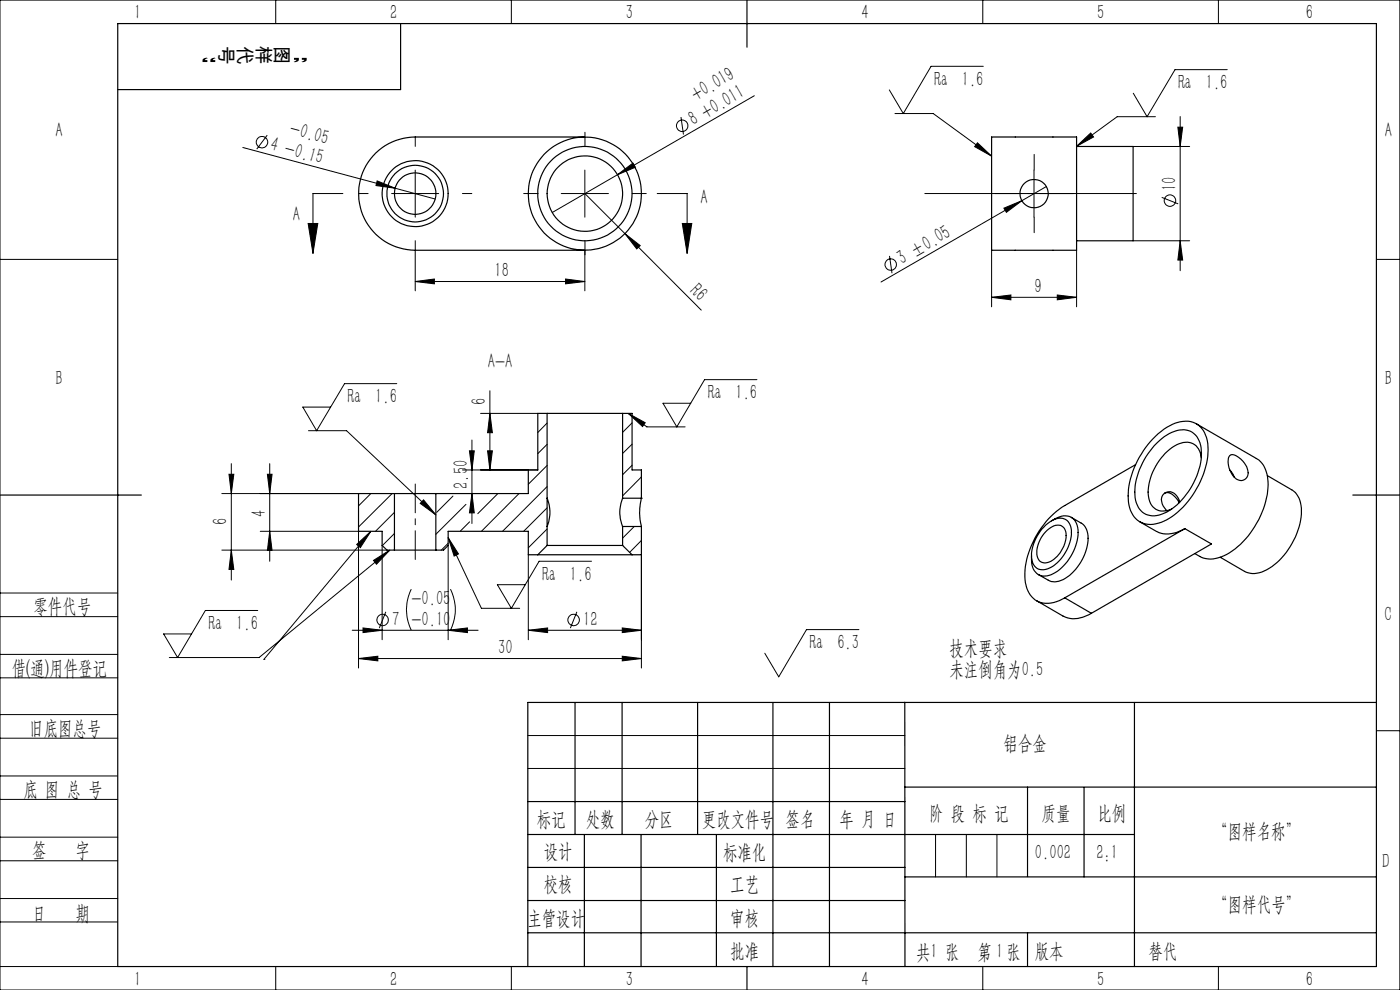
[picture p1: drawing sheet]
<svg xmlns="http://www.w3.org/2000/svg" width="297mm" height="210mm" viewBox="0 0 297 210" stroke-linecap="round" stroke-linejoin="round" font-family="sans-serif">
<g fill="none" stroke="#000" stroke-width=".21">
<path d="M0 0h297v210h-297zM58.5 0v5M108.5 0v5M208.5 0v5M208.6 14.1h-11.1l-5.9 10-2.9-5M258.5 0v5M260.3 14.8h-11l-6 10-2.9-5M51.5 31.3l32.3 8.6M56.7 28.7l-2.2 2.9M80 38.4l3.8 1.5-4-.5zM83.8 39.9l8.5 2.3M88.1 36.1v10"/>
<path d="M124.1 36.1v10M131 37.1l3.3-2.5 .5 .9zM131 37.1l-13.8 8M144.5 24.8l.5 3.7M160 20.3l-29 16.8M189.9 24.1h8.1l12.4 9M207.4 30.3l3 2.8-3.6-2zM219.4 36.1v10M222 39.6l-5.2 3M228.4 31l3-2.8 .6 .9zM240.4 31.1h12M245.1 24.8h-8.1l-8.6 6.2"/>
<path d="M249.9 27h1l-.5 4.1zM250.4 24.7v32.7M0 55h25M65.4 47.4h2l-1 6.4zM72.7 41.1h-6.3v12.7M83.1 41.1h10M88.1 59.7l4-.5v1zM88.1 53.1v8.6M88.1 59.7h36M119.1 41.1h10M120 59.2l4.1 .5-4.1 .5zM124.1 41.1l8.5 8.5"/>
<path d="M124.1 53.1v8.6M132.6 49.6l3.2 2.5-.7 .7zM132.6 49.6l16.2 16.2M139.4 41.1h6.4v12.7M144.7 47.4h2.1l-1 6.4zM188.7 54.3l.5 3.7M210.4 53.1v12M213 44.2l3.8-1.6-3.3 2.4zM214.4 41.1h10M216.8 42.6l-29.9 17.2M228.4 53.1v12M240.4 51.1h12"/>
<path d="M246.5 41.9l3.4 1.3M250.4 51.1l.5 4.1h-1zM292 55h5M210.4 63.1l4.1-.5v1zM210.4 63.1h18M224.3 62.6l4.1 .5-4.1 .5zM49.1 98.3v24.7M57.2 98.3v20.8M65.4 91.4h8.1l19 17.8M84.2 81.4h-11.1l-5.9 10-3-5h5.9M98.1 99.7h16M99.6 95.6h1l-.5 4.1z"/>
<path d="M100.1 93.3v17.7M102 87.7h12.1M103.4 95.6h1.1l-.6 4.1zM103.9 87.7l.6 4.1h-1.1zM103.9 82.9v16.8M116.1 89.7l-2 2M116.1 94.3l-2 1.9M116.1 98.7l-4 4M133.3 87.7l3.6 2-.6 .8zM133.3 87.7l3.9 2.8h8.1M134.1 89.7l-2 2M134.1 94.2l-2 2"/>
<path d="M134.1 98.7l-2 2M160.6 80.5h-11.1l-5.9 10-2.9-5h5.8M47.1 104.7h29M47.1 116.7h35M48.6 100.6h1l-.5 4.1zM49.1 116.7l.5 4.1h-1zM55.2 112.7h20.9v29M56.7 100.6h1l-.5 4.1zM57.2 112.7l.5 4.1h-1zM75.7 115.5l3-2.8-2.3 3.5zM78.7 112.7l-22.7 27.2M78.7 104.7l-2.6 2.6"/>
<path d="M79.2 118.9l3.5-2.2-2.8 3zM82.7 116.7l-27.7 22.8h-19.1M83.2 104.7l-7.1 7.1M83.7 113.2l-2.6 2.5v20M83.7 108.7l-4 4M89.9 106l2.6 3.2-3.4-2.4zM95.1 114l7 15h8.1M95.1 114l2.2 3.5-1 .5zM95.1 115.7v20M95.1 115.2l-1.5 1.5M96.1 105.2l-3.5 3.5M98.8 107l-6.3 6.3"/>
<path d="M99.6 110.7l-2 2M100.1 104.7l.5 4.1h-1zM105.6 104.7l-4.2 4.3M110.1 104.7l-8 8M112.1 117.7v18M116.1 103.2l-9.5 9.5M116.1 107.7l-5 5M116.1 112.2l-4 4M125.5 119.1h-11.1l-5.9 9.9-3-5h5.9M134.5 111.7l-2.4 2.5M136.1 117.7v24M136.1 105.7h.1"/>
<path d="M136.1 114.6l-2.5 2.6M136.1 101.2l-4 4M0 138.8h25M0 125.8h25M0 130.8h25M54.7 129.5h-11.1l-5.9 10-3-5h5.9M56 139.9h.1M74.7 133.7h26.7M76.1 139.7l4.1-.5v1zM76.1 139.7h60M77 133.2l4.1 .5-4.1 .5zM81.8 129.8l-1.3 3.4"/>
<path d="M87.2 125a9.8 9.8 0 0 0 0 8.7M95.1 133.7l4.1-.5v1zM95.6 125a9.8 9.8 0 0 1 0 8.7M112.1 133.7l4.1-.5v1zM112.1 133.7h24M122.4 129.8l-1.4 3.4M132 133.2l4.1 .5-4.1 .5zM132 139.2l4.1 .5-4.1 .5zM182.2 133.6h-11.1l-5.9 10-3-5M0 143.8h25M0 156.6h25M0 151.6h25"/>
<path d="M112 156h80M292 155h5M0 169.6h25M0 164.6h25M0 177.6h25M112 163h80M198.5 177v9M205 177v9M211.5 177v9M0 182.6h25M0 190.6h25M0 195.6h25"/>
<path d="M0 205h25M58.5 205v5M108.5 205v5M208.5 205v5M258.5 205v5"/>
<circle cx="55.6" cy="30.2" r="1.21"/>
<circle cx="144.7" cy="26.7" r="1.21"/>
<circle cx="189" cy="56.1" r="1.2"/>
<circle cx="248.2" cy="42.5" r="1.21"/>
<circle cx="81.2" cy="131.5" r="1.21"/>
<circle cx="121.7" cy="131.5" r="1.22"/>
</g>
<path d="M88.1 31.1v-2M124.1 31.1v-3M219.4 36.1v-3.3M78.1 41.1h-2M88.1 51.1v2M98.1 41.1h2M114.1 41.1h-3M124.1 51.1v3M134.1 41.1h3M214.4 41.1h-3.3M219.4 46.1v3.3M224.4 41.1h3.3" fill="none" stroke="#000" stroke-width=".21" stroke-dasharray="30.5 1.3 1.3 1.3"/>
<path d="M196.2 41.1h44.9" fill="none" stroke="#000" stroke-width=".21" stroke-dasharray="30.5 1.3 1.3 1.3" stroke-dashoffset="9.9"/>
<path d="M88.1 102.7v16" fill="none" stroke="#000" stroke-width=".21" stroke-dasharray="30.5 1.3 1.3 1.3" stroke-dashoffset="24.4"/>
<g fill="none" stroke="#000" stroke-width=".25">
<path d="M25 5h267v200h-267zM85 5v14h-60M158.5 0v10M124.1 29.1h-36a12 12 0 0 0-12 12 12 12 0 0 0 12 12h36M210.4 29.1h18v24h-18zM228.4 31.1h12v20h-12M116.1 87.7h16M116.1 87.7v28M116.1 87.7h-2v12h-2v5h-19.6M132.1 87.7v18M132.1 87.7h2v12h2v6M240.9 98.6l-15 8.6a18.3 18.3 0 0 0-8.4 15.7 5 5 0 0 0 3.9 5 7 7 0 0 0 4.5-1.1"/>
<path d="M244.9 94.5a8.3 8.3 0 0 1 6.7-3.3 4.1 4.1 0 0 1 3.2 4.4 15.1 15.1 0 0 1-7.8 13.3 4 4 0 0 1-6.2-3.3 15 15 0 0 1 4.1-11.1zM245.2 92.5a9.1 9.1 0 0 1 7.4-3.1 5.1 5.1 0 0 1 3.7 5.3 18.5 18.5 0 0 1-8.2 15.2 5.9 5.9 0 0 1-6.8 .4 6.5 6.5 0 0 1-1.9-5.8 19.1 19.1 0 0 1 5.8-12zM253.8 89.9l12.7 7.4a6 6 0 0 1 2.5 5.5 18.9 18.9 0 0 1-8.8 14.8 5.9 5.9 0 0 1-6.7-.2M254.8 97.1a3.2 3.2 0 0 0-4.7-3 11.9 11.9 0 0 0-6.4 11.3 3.2 3.2 0 0 0 4.9 2.6M260.9 96.7l.2-.2a3 3 0 0 1 2.8 1.7 2.68 2.68 0 0 1 .4 3.3 1.77 1.77 0 0 1-2.6-.5 4.7 4.7 0 0 1-1-4.1zM260.9 99.7l.7 1 .2 .5M0 105h30M83.7 116.7h8.8M83.7 104.7h8.8M83.7 104.7h-7.6v8h5v3l1 1h1.6M83.7 104.7v12M92.5 116.7h1.6l1-1v-3h17v5h2"/>
<path d="M92.5 104.7v12M114.1 117.7h20M116.1 105.7a7.7 7.7 0 0 1 0 6M116.1 115.7h16M116.1 115.7l-2 2M132.1 105.7a7.8 7.8 0 0 0 0 6M132.1 111.7v4M132.1 111.7h4M132.1 105.7h4M132.1 115.7l2 2M136.1 105.7a12.7 12.7 0 0 0 0 6M136.1 111.7v6h-2"/>
<path d="M221.8 111.4a3.8 3.8 0 0 1 4.3-1.2 4 4 0 0 1 .9 4.8 8 8 0 0 1-5.6 5.9 2.5 2.5 0 0 1-2.6-3 9.5 9.5 0 0 1 3-6.5zM221.8 112.8a3.1 3.1 0 0 1 3.4-1.3 2.78 2.78 0 0 1 .8 3.4 5.9 5.9 0 0 1-4.2 4.5 1.83 1.83 0 0 1-1.8-2.2 6.7 6.7 0 0 1 1.8-4.4zM223.1 110.5a3.9 3.9 0 0 1 4.4-.6 4.9 4.9 0 0 1 .9 5.3 10.1 10.1 0 0 1-5.9 6.9 2.75 2.75 0 0 1-3.6-2.7l-.1-1.5M227.3 109.7l2.1 1.3a3.9 3.9 0 0 1 1.4 4.2 10.4 10.4 0 0 1-6.2 8.1l-1.6 .1-2.7-1.5M241.8 110.7l3.6 2a6.1 6.1 0 0 0 6-.6M247 104.6a2.28 2.28 0 0 1 2.7 1.2l.5 .8M250.3 106.5a2.66 2.66 0 0 0-2.4-2.2 1.74 1.74 0 0 0-1.3 2.6l.9 1.4M251.4 112.1l5.6 3.3-25.5 14.7M251.4 112.1l-25.5 14.7M268.9 100.9l5.1 3a4.9 4.9 0 0 1 2.1 4.6 15.3 15.3 0 0 1-7.9 12.6 4.6 4.6 0 0 1-4.2 .1l-5.1-3M287 105h10M219.9 127.4l5.6 3.3a6.1 6.1 0 0 0 6-.6"/>
<path d="M225.9 126.8l5.6 3.3M122 149v28M132 149v28M148 149v28M164 149v56M176 149v56M191.9 149l.1 56M240.7 149v56M292 149h-180v56M112 177h128.7M112 170h80M124 177v28"/>
<path d="M136 177v28M152 177v28M191.9 167h100.1M218 167v18.9M230 167v19M112 197.9h180M112 184h80M112 191h80M192 186h100M218 197.9v7.1M158.5 205v5"/>
<circle cx="88.1" cy="41.1" r="4.4"/>
<circle cx="88.1" cy="41.1" r="6"/>
<circle cx="88.1" cy="41.1" r="7"/>
<circle cx="124.1" cy="41.1" r="8"/>
<circle cx="124.1" cy="41.1" r="12"/>
<circle cx="124.1" cy="41" r="10"/>
<circle cx="219.4" cy="41.1" r="3"/>
</g>
<g fill="#000">
<path d="M80 38.4l3.8 1.5-4-.5zM131 37.1l3.3-2.5 .5 .9zM132.6 49.6l3.2 2.5-.7 .7zM213 44.2l3.8-1.6-3.3 2.4z"/>
<path d="M207.4 30.3l3 2.8-3.6-2zM228.4 31l3-2.8 .6 .9zM75.7 115.5l3-2.8-2.3 3.5zM89.9 106l2.6 3.2-3.4-2.4zM95.1 114l2.2 3.5-1 .5zM79.2 118.9l3.5-2.2-2.8 3zM133.3 87.7l3.6 2-.6 .8z"/>
<path d="M249.9 27h1l-.5 4.1zM250.4 51.1l.5 4.1h-1zM103.9 87.7l.6 4.1h-1.1zM103.4 95.6h1.1l-.6 4.1zM99.6 95.6h1l-.5 4.1zM100.1 104.7l.5 4.1h-1z"/>
<path d="M120 59.2l4.1 .5-4.1 .5zM88.1 59.7l4-.5v1z"/>
<path d="M144.7 47.4h2.1l-1 6.4zM65.4 47.4h2l-1 6.4z"/>
<path d="M210.4 63.1l4.1-.5v1zM224.3 62.6l4.1 .5-4.1 .5zM112.1 133.7l4.1-.5v1zM132 133.2l4.1 .5-4.1 .5zM76.1 139.7l4.1-.5v1zM132 139.2l4.1 .5-4.1 .5z"/>
<path d="M57.2 112.7l.5 4.1h-1zM56.7 100.6h1l-.5 4.1zM49.1 116.7l.5 4.1h-1zM48.6 100.6h1l-.5 4.1z"/>
<path d="M95.1 133.7l4.1-.5v1zM77 133.2l4.1 .5-4.1 .5z"/>
</g>
<g font-size="4.4">
<text x="28.5" y="4.1">1</text>
<text x="82.7" y="4.1">2</text>
<text x="132.7" y="4.1">3</text>
<text x="182.7" y="4.1">4</text>
<text x="232.7" y="4.1">5</text>
<text x="277" y="4.1">6</text>
<text x="147.6" y="21.5" transform="rotate(-30 147.6 21.5)">+0.019</text>
<text x="198.2" y="18.2">Ra 1.6</text>
<text x="249.9" y="18.9">Ra 1.6</text>
<text x="11.7" y="29.1">A</text>
<text x="61.3" y="28.5" transform="rotate(15 61.3 28.5)">-0.05</text>
<text x="147.1" y="26.8" transform="rotate(-30 147.1 26.8)">8 +0.011</text>
<text x="293.8" y="29.1">A</text>
<text x="57.2" y="31.9" transform="rotate(15 57.2 31.9)">4 -0.15</text>
<text x="249.5" y="40.5" transform="rotate(-90 249.5 40.5)">10</text>
<text x="62.1" y="46.8">A</text>
<text x="148.6" y="43.3">A</text>
<text x="104.9" y="58.8">18</text>
<text x="191.4" y="56.2" transform="rotate(-30 191.4 56.2)">3 ±0.05</text>
<text x="146.2" y="61.9" transform="rotate(45 146.2 61.9)">R6</text>
<text x="219.5" y="62.2">9</text>
<text x="11.7" y="81.6">B</text>
<text x="103.5" y="78.1">A-A</text>
<text x="293.8" y="81.6">B</text>
<text x="73.7" y="85.5">Ra 1.6</text>
<text x="103.1" y="85.9" transform="rotate(-90 103.1 85.9)">6</text>
<text x="150.2" y="84.6">Ra 1.6</text>
<text x="99.3" y="103.7" transform="rotate(-90 99.3 103.7)">2.50</text>
<text x="48.2" y="111.5" transform="rotate(-90 48.2 111.5)">6</text>
<text x="56.4" y="109.7" transform="rotate(-90 56.4 109.7)">4</text>
<text x="115" y="123.1">Ra 1.6</text>
<text x="7.1" y="130.1">零件代号</text>
<text x="87.3" y="128.4">-0.05</text>
<text x="293.7" y="131.6">C</text>
<text x="44.2" y="133.6">Ra 1.6</text>
<text x="83.2" y="132.8">7 -0.10</text>
<text x="123.7" y="132.8">12</text>
<text x="171.8" y="137.7">Ra 6.3</text>
<text x="2.5" y="143.2">借(通)用件登记</text>
<text x="105.7" y="138.8">30</text>
<text x="201.4" y="139">技术要求</text>
<text x="201.4" y="143.5">未注倒角为0.5</text>
<text x="6.2" y="155.8">旧底图总号</text>
<text x="212.9" y="159.1">铝合金</text>
<text x="5" y="168.9">底 图 总 号</text>
<text x="197.1" y="173.8">阶 段 标 记</text>
<text x="221" y="173.8">质量</text>
<text x="232.8" y="173.8">比例</text>
<text x="113.9" y="175.2">标记</text>
<text x="124.3" y="175.2">处数</text>
<text x="136.8" y="175.2">分区</text>
<text x="148.9" y="175.2">更改文件号</text>
<text x="166.7" y="175.2">签名</text>
<text x="178.1" y="175.2">年 月 日</text>
<text x="257.4" y="177.8">“图样名称”</text>
<text x="6.8" y="181.9">签</text>
<text x="16" y="181.9">字</text>
<text x="115.3" y="182.1">设计</text>
<text x="153.4" y="182.2">标准化</text>
<text x="219.6" y="182.1">0.002</text>
<text x="232.6" y="182.1">2:1</text>
<text x="293.2" y="184.1">D</text>
<text x="115.3" y="189">校核</text>
<text x="154.9" y="189">工艺</text>
<text x="6.8" y="195.2">日</text>
<text x="16" y="195.2">期</text>
<text x="111.9" y="196.2">主管设计</text>
<text x="154.9" y="196.2">审核</text>
<text x="257.4" y="193.2">“图样代号”</text>
<text x="154.9" y="203.1">批准</text>
<text x="194.4" y="203.4">共 张</text>
<text x="197.4" y="203.1">1</text>
<text x="207.4" y="203.4">第 张</text>
<text x="211.3" y="203.1">1</text>
<text x="219.5" y="203.1">版本</text>
<text x="243.6" y="203.1">替代</text>
<text x="28.5" y="209.1">1</text>
<text x="82.7" y="209.1">2</text>
<text x="132.7" y="209.1">3</text>
<text x="182.7" y="209.1">4</text>
<text x="232.7" y="209.1">5</text>
<text x="277" y="209.1">6</text>
</g>
<g font-size="4">
<text x="46.1" y="10.3" transform="rotate(-180 46.1 10.3)">”</text>
<text x="46.6" y="9.8" transform="rotate(90 46.6 9.8)">号</text>
<text x="50.5" y="9.8" transform="rotate(90 50.5 9.8)">代</text>
<text x="54.5" y="9.8" transform="rotate(90 54.5 9.8)">样</text>
<text x="58.4" y="9.8" transform="rotate(90 58.4 9.8)">图</text>
<text x="65.5" y="10.3" transform="rotate(-180 65.5 10.3)">“</text>
</g>
</svg>
